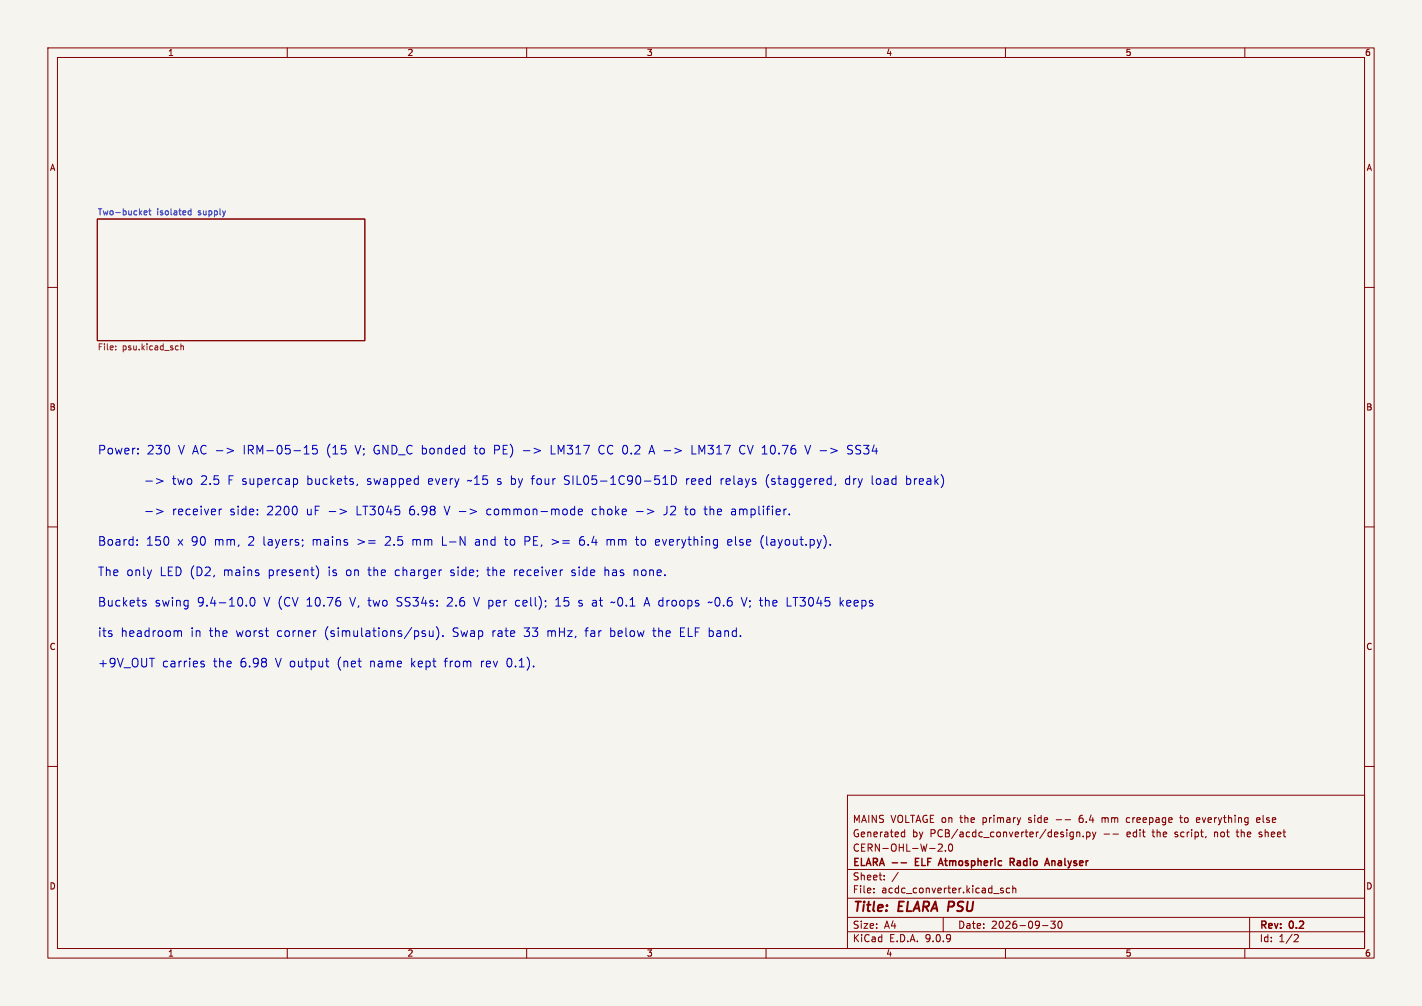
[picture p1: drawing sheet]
<svg xmlns="http://www.w3.org/2000/svg" width="297mm" height="210mm" viewBox="0 0 297 210" stroke-linecap="round" stroke-linejoin="round" font-family="sans-serif">
<path d="M0 0h297v210h-297z" fill="#f5f4ef" stroke="#f5f4ef" stroke-width=".21"/>
<g fill="none" stroke="#840000" stroke-width=".21">
<path d="M10 10h277v190h-277zM12 12h273v186h-273zM60 10v2M110 10v2M160 10v2M210 10v2M260 10v2M20.3 45.7h55.9v25.4h-55.9zM10 60h2M285 60h2M10 110h2M285 110h2"/>
<path d="M10 160h2M177 166h108v32h-108zM188.4 174.6h.6M188.4 173.8h.6M189 173.2v1.5M196 176.3l.5-.1 .3 .4-.9 1.1h.9M197.5 177.6v.1M198.2 176.3l.3-.1a.8 .8 0 0 1 .5 .7 .8 .8 0 0 1-.5 .8l-.3-.1-.1-.5zM213.2 170.7l-.4 1M220.6 171.1h1.1M222.5 171.1h1.1M223.6 174.6h.6"/>
<path d="M223.6 173.8h.6M224.2 173.7v1.2l-.2 .2-.3 .1M224.9 173.8l.2-.1 .4 .1v.9M224.9 173.7v1M225.5 170.6v1M225.5 170.9l-.1 .2M226.2 174.6v.1M227 173.8l.4-.1 .3 .3-.2 .6h-.5M227 173.7v1.5M228.2 173.7l.3 1M228.5 174.7l-.3 .5M228.9 173.7l-.4 1"/>
<path d="M230.2 170.7v1M230.4 170.7l-.2 .1M230.6 174.1h1.1M232.5 174.1h1.1M235.8 170.7l-.4 .1-.2 .2 .1 .6 .5 .1M246.4 170.7h.6M246.6 170.2v1.3l.4 .2M250.1 170.7h.3l.2 .2M250.5 171.6l-.4 .1M250.6 171.1l-.7 .1M253.7 173.7v1M253.7 173.8h.1"/>
<path d="M258.2 173.7h.5M258.4 173.2v1.3l.2 .2M262.5 171.2l.7-.1-.1-.3-.4-.1-.2 .2v.7h.6M263 174.6l.4 .1M263.4 173.7l-.4 .2v.2l.4 .1M285 160h2M60 198v2M110 198v2M160 198v2M177 194.5h108M177 191.5h108M177 187.5h108"/>
<path d="M177 181.5h108M182.5 186.3v.1M182.5 185.5v.1M184.7 183.6v.1M184.7 182.8v.1M187.6 182.1l-1.3 2M197 191.5v3M209.5 185.5l-.3-.1-.2 .2v.2l.5 .2v.3h-.5M210 198v2M210.9 185.5l-.4-.1-.3 .3 .1 .6h.6M211.5 185.5l.2-.1 .4 .1 .1 .9M211.5 184.9v1.5"/>
<path d="M217.7 193.2h1.2M219.5 192.3h.9l-.5 .6 .4 .1v.7l-.2 .1-.6-.1M221.1 192.4l.2-.1a.8 .8 0 0 1 .5 .7 .8 .8 0 0 1-.5 .8l-.2-.1-.1-.5zM260 198v2M261 191.5v6.5M270.5 195.1l.5 .1 .2 .3-1 1.1h1"/>
</g>
<path d="M191.2 179.9h.5M191.9 179.2h-.7v1.5h.7M211 180l.7-.1 .1-.2v-.4l-.8-.1v1.5M211.3 180l.5 .7M219.7 179.7v1M220.3 179.8l-.4-.1-.2 .1M188.2 180.1h1.1M196 180.7l.5-1.5 .5 1.5M196.1 180.3h.7" fill="none" stroke="#840000" stroke-width=".3"/>
<path d="M30.1 44.4l.6-.1-.1-.2-.3-.1-.2 .2 .1 .6h.4M31.1 44h.4M31.2 43.6v1.1l.3 .2M39.3 44.7l.6 .1M39.9 44.1h-.6M39.9 43.6v1.3" fill="none" stroke="#006464" stroke-width=".21"/>
<path d="M24.2 72.9v.1M24.2 72.3v.1M37.8 71.8v1.2M37.8 72.3h.5v.7" fill="none" stroke="#725600" stroke-width=".21"/>
<g fill="none" stroke="#0000c2" stroke-width=".21">
<path d="M28.8 94.6v.2M28.8 93.7v.1M32.7 99.9l1.3 .5-1.3 .6M47.4 93.6l1.4 .5-1.4 .5M63.5 94.8h1.1M63.5 93.5l.5-.5v1.8M66.2 93h-.9l-.1 .8 .3-.1h.6l.2 .3-.1 .6-.3 .2-.7-.2M89.8 99.9l-.3 .3v.7l.3 .2M104.4 99.9l-.4 .1-.1 .2 .1 .2 .4 .1M110.9 99.9h.7M111.6 99.3l-.3 .1M115.1 93v1.8h.9"/>
<path d="M118.6 99.3h-.4l-.3 .4 .1 .4 .6 .2M125.2 93.2l-.1 .5 .1 .8M135.7 94.3h.9M136.1 93l-.6 1.8M138.8 99.6l.2-.3v1.8M140.2 99.3a.91 .91 0 0 1 1.1 .9 .91 .91 0 0 1-1.1 .9zM143.4 99.9v1.2M143.9 99.9l-.3 .1-.2 .3M144.5 93v1.8h.9M150.6 99.9v1.2M151.1 99.9l-.3 .1-.2 .3M155.2 93a.91 .91 0 0 0-.7 .9 .91 .91 0 0 0 .7 .9"/>
<path d="M160.6 99.1a2.06 2.06 0 0 0 0 2.7M168.1 93l.6 1.8 .6-1.8M177.4 99.3v1.8M178 93.1l-.6-.1-.3 .1v.6l.8 .3 .1 .4-.3 .4-.7-.1M183.4 99.9l-.4 .4v.5l.4 .3M28.6 113.7v.1M28.6 112.7v.2M30.4 106.8h1.4M30.4 100.4h1.4M32.7 106.3l1.3 .5-1.3 .5M63.2 112.7v.2M63.3 113.7l-.1 .3"/>
<path d="M66.1 118.2a2.12 2.12 0 0 1 0 2.6M74.6 105.7v1.8h.8M76.7 101l.2 .1M76.8 100v.4M85.7 106.4l-.1 .3M85.8 105.8a1.4 1.4 0 0 0-.1 1.6M90.4 100.4l-.9 .1M92.8 105.7l.6 1.8M97.6 100.4l.3-.1 .3 .1M102.4 106.3l-.6 .1-.1 .2 .1 .7 .6 .2M103.9 101l.5 .1M105.4 112.6h.6"/>
<path d="M109.6 113h.7M110.3 112h-.7v1.8M117.9 101l.7 .1M119.5 119.1v.4M120.8 106.9l.8-.2v-.3l-.6-.1-.2 .2 .1 .9h.7M121.4 112.1a1.21 1.21 0 0 0 0 1.7M121.4 112.7l-.4 .4M124.4 106.3l-.5 .1-.2 .2 .1 .7 .6 .2M126.4 118.4v1.8M126.6 119l-.2 .1M126.8 112.6v1.2M127.3 112.6l-.5 .2"/>
<path d="M132.4 119v1.2M132.7 112.6h.7M132.7 119l-.3 .1M133 112v1.6l.4 .2M133 106.8h1.3M137 112.7h.7M137 113.7h.7M137.8 113.1l-.9 .1M138.4 101.1h1.1M139.3 105.7v1.3a.58 .58 0 0 1-.7 .5M143 106.3h.7M143.5 107.5h.2"/>
<path d="M147 106.3h.7M147.5 107.5h.2M152.8 112.7l-.6-.1-.2 .3 .1 .8h.7M152.8 113.1l-.8 .1M153 106.3h.4l.2 .2v1M153.6 106.7l-.6 .1M153.6 107.4l-.6 .1M159.4 111.8a2.06 2.06 0 0 0 0 2.7M173.4 113.7v.1M177.4 100l-.5-.1-.3 .4v.5l.2 .2h.6M189.4 100l.5-.1 .3 .4v.5l-.2 .2h-.6M30 125.9l.4 .1 .1 .3-.2 .2h-.4"/>
<path d="M30 125.3l.4 .1M37.1 131.9l.3-.2 .4 .1 .1 1.1M42 138.5l.6 .2 .1 .3-.3 .2-.5-.1M42 138.1h.6M51.4 126.4v.1M52.4 124.9l.2-.2a.98 .98 0 0 1 .7 .8 .98 .98 0 0 1-.3 .9l-.2 .1a.97 .97 0 0 1-.4-1.6zM65.8 131.7h.2M68 138h.7M68.3 139.1l.4 .1M88.2 131.8h.6M88.2 132.2l.4 .1 .3 .2-.1 .3-.5 .1M89.7 131.7l.1 1.1 .4 .1 .2-.2"/>
<path d="M90.4 131.7v1.2M91.1 130.8a2.06 2.06 0 0 1 0 2.8M92.5 132.7v.2M116.1 126.5h1M116.4 125l-.3 .2M119.4 120.1l.2 .1M120.9 126.4l.1 .1M121.1 125.3l-.2 .3 .2 .3M127.6 125.8l.2-.1 .4 .1M134.7 126h.8M135.1 124.7l-.6 1.8M136.3 131.7h.7"/>
<path d="M142.1 131.9h.6M143 131.1h-.9v1.8h.9M148.7 125.7l-.2 .1-.4-.1-.2 .1M154.8 124.7l.6 1.8 .6-1.8M164.4 126.5h.9M175.5 124.7v1.8M175.6 125.8l.6 .7M176.2 125.3l-.7 .7"/>
</g>
<g font-size="2.8" fill="#840000">
<text x="178" y="190.9">Title:</text>
<text x="187.7" y="190.9">ELARA PSU</text>
</g>
<g font-size="2.5" fill="#0000c2">
<text x="20.3" y="95">Power:</text>
<text x="30.6" y="95">230</text>
<text x="37.2" y="95">V AC -&gt;</text>
<text x="51" y="95">IRM-05-15</text>
<text x="68.5" y="95">(15</text>
<text x="74.6" y="95">V; GND_C bonded</text>
<text x="99.7" y="95">to</text>
<text x="103.8" y="95">PE)</text>
<text x="109.9" y="95">-&gt;</text>
<text x="115.9" y="95">LM317</text>
<text x="126" y="95">CC 0.2</text>
<text x="136.8" y="95">A -&gt;</text>
<text x="145.8" y="95">LM317</text>
<text x="155.9" y="95">CV 10.76</text>
<text x="169.9" y="95">V -&gt;</text>
<text x="178.8" y="95">SS34</text>
<text x="36.5" y="101.4">two</text>
<text x="42.5" y="101.4">2.5</text>
<text x="48.3" y="101.4">F supercap</text>
<text x="64.9" y="101.4">buckets,</text>
<text x="77.6" y="101.4">swapped</text>
<text x="90.4" y="101.4">every</text>
<text x="98.8" y="101.4">~15</text>
<text x="105" y="101.4">s by</text>
<text x="112.4" y="101.4">four</text>
<text x="119.3" y="101.4">SIL05-1C90-51D</text>
<text x="144.8" y="101.4">reed</text>
<text x="152.1" y="101.4">relays</text>
<text x="161.7" y="101.4">(staggered,</text>
<text x="178.4" y="101.4">dry</text>
<text x="184" y="101.4">load</text>
<text x="191.3" y="101.4">break)</text>
<text x="36.5" y="107.7">receiver</text>
<text x="48.6" y="107.7">side:</text>
<text x="56.4" y="107.7">2200</text>
<text x="64.8" y="107.7">uF -&gt;</text>
<text x="75.3" y="107.7">LT3045</text>
<text x="86.5" y="107.7">6.98</text>
<text x="93.9" y="107.7">V -&gt;</text>
<text x="102.9" y="107.7">common-mode</text>
<text x="125" y="107.7">choke</text>
<text x="134.3" y="107.7">-&gt;</text>
<text x="140.2" y="107.7">J2</text>
<text x="144.8" y="107.7">to</text>
<text x="148.9" y="107.7">the</text>
<text x="154.6" y="107.7">amplifier.</text>
<text x="20.3" y="114.1">Board:</text>
<text x="30.4" y="114.1">150</text>
<text x="37.1" y="114.1">x 90</text>
<text x="44.9" y="114.1">mm,</text>
<text x="52" y="114.1">2</text>
<text x="55.2" y="114.1">layers;</text>
<text x="65.6" y="114.1">mains</text>
<text x="75" y="114.1">&gt;=</text>
<text x="80.9" y="114.1">2.5</text>
<text x="86.7" y="114.1">mm</text>
<text x="93" y="114.1">L-N</text>
<text x="100" y="114.1">and</text>
<text x="106.4" y="114.1">to</text>
<text x="110.5" y="114.1">PE, &gt;=</text>
<text x="122.2" y="114.1">6.4</text>
<text x="127.9" y="114.1">mm</text>
<text x="134.2" y="114.1">to</text>
<text x="138.3" y="114.1">everything</text>
<text x="153.5" y="114.1">else</text>
<text x="160.4" y="114.1">(layout.py).</text>
<text x="20.3" y="120.4">The only</text>
<text x="33.4" y="120.4">LED (D2,</text>
<text x="46.8" y="120.4">mains</text>
<text x="56.2" y="120.4">present)</text>
<text x="68.8" y="120.4">is</text>
<text x="72.6" y="120.4">on</text>
<text x="77.3" y="120.4">the</text>
<text x="83" y="120.4">charger</text>
<text x="94.7" y="120.4">side;</text>
<text x="102.5" y="120.4">the</text>
<text x="108.1" y="120.4">receiver</text>
<text x="120.2" y="120.4">side</text>
<text x="127.2" y="120.4">has</text>
<text x="133.4" y="120.4">none.</text>
<text x="20.3" y="126.8">Buckets</text>
<text x="32.2" y="126.8">swing</text>
<text x="41.2" y="126.8">9.4-10.0</text>
<text x="55.2" y="126.8">V (CV 10.76</text>
<text x="73.4" y="126.8">V, two</text>
<text x="83.2" y="126.8">SS34s:</text>
<text x="93.9" y="126.8">2.6</text>
<text x="99.6" y="126.8">V per</text>
<text x="108.4" y="126.8">cell);</text>
<text x="116.9" y="126.8">15</text>
<text x="121.8" y="126.8">s at</text>
<text x="128.8" y="126.8">~0.1</text>
<text x="135.9" y="126.8">A droops</text>
<text x="149.5" y="126.8">~0.6</text>
<text x="156.5" y="126.8">V; the</text>
<text x="166" y="126.8">LT3045</text>
<text x="177.2" y="126.8">keeps</text>
<text x="20.3" y="133.1">its</text>
<text x="25.1" y="133.1">headroom</text>
<text x="39.8" y="133.1">in</text>
<text x="43.8" y="133.1">the</text>
<text x="49.4" y="133.1">worst</text>
<text x="58" y="133.1">corner</text>
<text x="68" y="133.1">(simulations/psu).</text>
<text x="94.9" y="133.1">Swap</text>
<text x="103.2" y="133.1">rate</text>
<text x="110" y="133.1">33</text>
<text x="114.9" y="133.1">mHz,</text>
<text x="123" y="133.1">far</text>
<text x="128.2" y="133.1">below</text>
<text x="137.3" y="133.1">the</text>
<text x="143" y="133.1">ELF band.</text>
<text x="20.3" y="139.5">+9V_OUT</text>
<text x="33.8" y="139.5">carries</text>
<text x="44.5" y="139.5">the</text>
<text x="50.2" y="139.5">6.98</text>
<text x="57.7" y="139.5">V output</text>
<text x="70.7" y="139.5">(net</text>
<text x="77.6" y="139.5">name</text>
<text x="86.2" y="139.5">kept</text>
<text x="93.4" y="139.5">from</text>
<text x="101" y="139.5">rev</text>
<text x="106.5" y="139.5">0.1).</text>
</g>
<g font-size="2.1" fill="#840000">
<text x="178" y="172">MAINS VOLTAGE on</text>
<text x="200.7" y="172">the</text>
<text x="205.5" y="172">primary</text>
<text x="215.2" y="172">side</text>
<text x="226.1" y="172">6.4</text>
<text x="231" y="172">mm</text>
<text x="236.3" y="172">creepage</text>
<text x="247.7" y="172">to</text>
<text x="251.2" y="172">everything</text>
<text x="264" y="172">else</text>
<text x="178" y="178">CERN-OHL-W-2.0</text>
<text x="178" y="175">Generated</text>
<text x="190.5" y="175">by</text>
<text x="194.3" y="175">PCB/acdc_converter/design.py</text>
<text x="235.6" y="175">edit</text>
<text x="241.1" y="175">the</text>
<text x="245.9" y="175">script,</text>
<text x="254.3" y="175">not</text>
<text x="259.2" y="175">the</text>
<text x="264" y="175">sheet</text>
<text x="178" y="184">Sheet:</text>
<text x="178" y="181.2">ELARA --</text>
<text x="191.8" y="181.2">ELF</text>
<text x="197.4" y="181.2">Atmospheric</text>
<text x="212.8" y="181.2">Radio</text>
<text x="220.9" y="181.2">Analyser</text>
<text x="178" y="186.7">File:</text>
<text x="184.1" y="186.7">acdc_converter.kicad_sch</text>
<text x="178" y="196.9">KiCad</text>
<text x="178" y="194.1">Size:</text>
<text x="184.7" y="194.1">A4</text>
<text x="185.7" y="196.9">E.D.A.</text>
<text x="193.3" y="196.9">9.0.9</text>
<text x="200" y="194.1">Date:</text>
<text x="207" y="194.1">2026-09-30</text>
<text x="263" y="194.3">Rev:</text>
<text x="263" y="196.9">Id:</text>
<text x="267.1" y="196.9">1/2</text>
<text x="269.4" y="194.3">0.2</text>
</g>
<g font-size="1.8" fill="#840000">
<text x="35" y="11.9">1</text>
<text x="85" y="11.9">2</text>
<text x="135" y="11.9">3</text>
<text x="185" y="11.9">4</text>
<text x="235" y="11.9">5</text>
<text x="285" y="11.9">6</text>
<text x="10.3" y="35.9">A</text>
<text x="285.3" y="35.9">A</text>
<text x="10.3" y="85.9">B</text>
<text x="285.3" y="85.9">B</text>
<text x="10.3" y="135.9">C</text>
<text x="285.3" y="135.9">C</text>
<text x="10.3" y="185.9">D</text>
<text x="285.3" y="185.9">D</text>
<text x="35" y="199.9">1</text>
<text x="85" y="199.9">2</text>
<text x="135" y="199.9">3</text>
<text x="185" y="199.9">4</text>
<text x="235" y="199.9">5</text>
<text x="285" y="199.9">6</text>
</g>
<g font-size="1.8" fill="#006464">
<text x="20.3" y="45">Two-bucket</text>
<text x="32.7" y="45">isolated</text>
<text x="41.5" y="45">supply</text>
</g>
<g font-size="1.8" fill="#725600">
<text x="20.3" y="73.4">File:</text>
<text x="25.5" y="73.4">psu.kicad_sch</text>
</g>
</svg>
